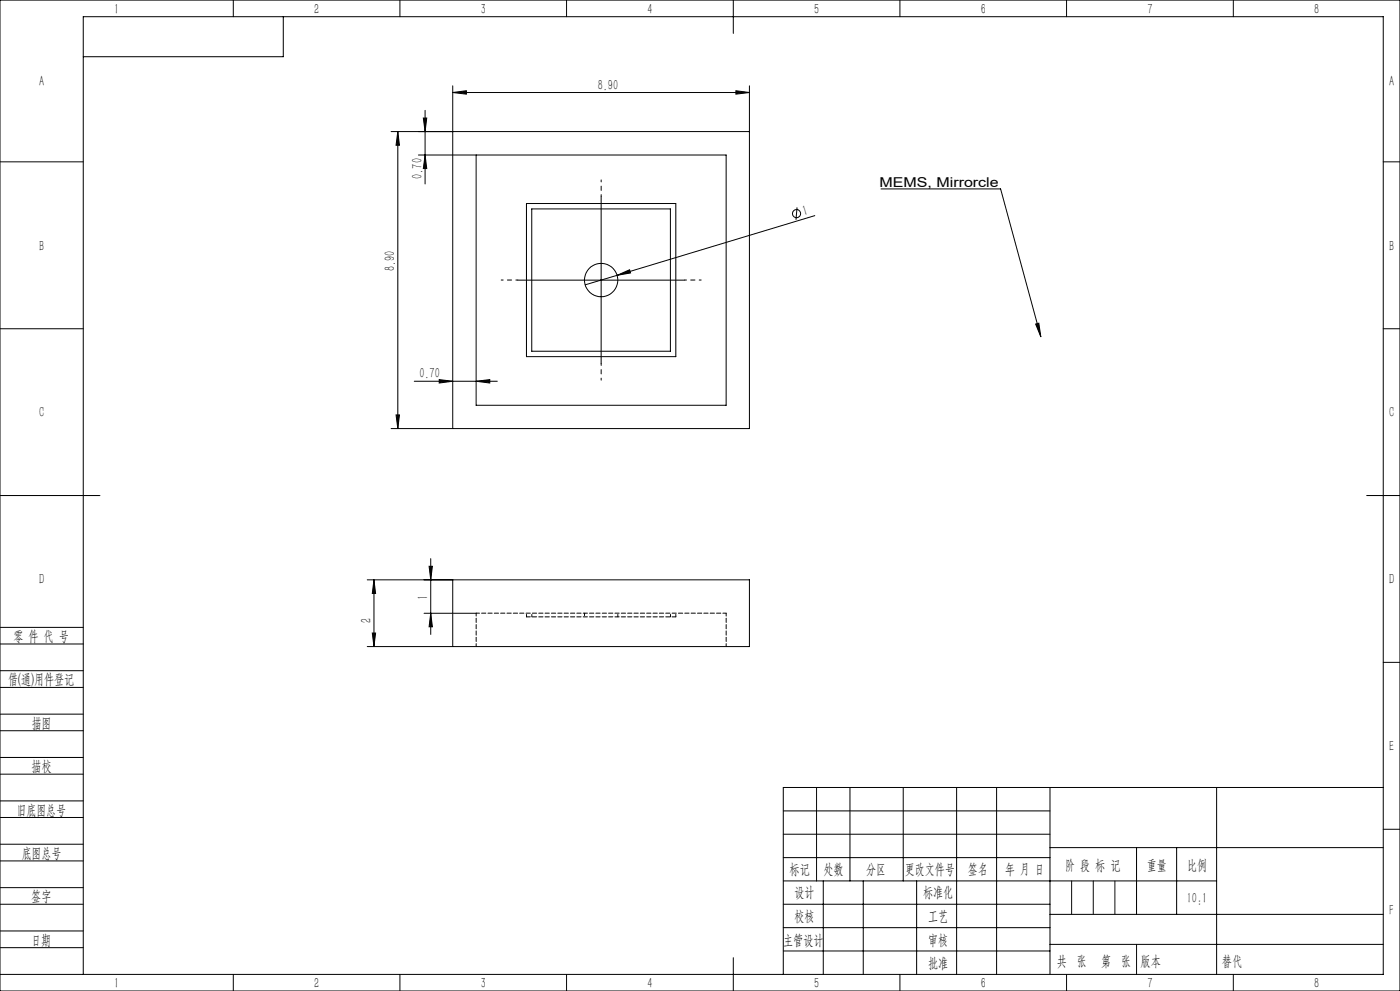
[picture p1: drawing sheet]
<svg xmlns="http://www.w3.org/2000/svg" width="420mm" height="297mm" viewBox="0 0 420 297" stroke-linecap="round" stroke-linejoin="round" font-family="sans-serif">
<g fill="none" stroke="#000" stroke-width=".3">
<path d="M0 0h420v297h-420zM70 0v5M85 5v12h-60M120 0v5M170 0v5M220 0v10M270 0v5M320 0v5M370 0v5M119.3 39.4l.5 4.1h-1zM119.3 39.4v89M127 35.4h1l-.5 4z"/>
<path d="M127.5 33.1v22M135.8 27.7l4.1-.5v1zM135.8 25.7v102.7M135.8 27.7h89M220.8 27.2l4 .5-4 .5zM224.8 25.7v102.7h-107.5M224.8 39.4h-107.5M0 48.5h25M125.5 46.5h92.3v75h-75v-75M127.5 46.5l.5 4h-1zM180.3 58.9v50M264.3 56.6h35.9l12 44.3"/>
<path d="M415 48.5h5M157.9 61h44.8v45.9h-44.8zM159.5 62.6h41.6v42.7h-41.6zM239.1 62.2l-.3 3.7M244.4 64.6l-59.3 17.9M0 98.5h25M155.3 84h50.1M185.1 82.5l3.8-1.6 .3 .9zM185.1 82.5l-9.6 2.9M310.7 97.1l.9-.2 .6 4zM415 98.5h5M124.3 114.3h24.9"/>
<path d="M131.8 113.8l4 .5-4 .5zM142.8 114.3l4.1-.5v1zM118.8 124.4h1l-.5 4zM0 148.5h30M410 148.5h10M110.2 173.8h114.6v20h-114.6M112.2 173.8l.5 4.1h-1zM112.2 173.8v20M128.7 169.7h1l-.5 4.1zM129.2 167.4v22.7M135.8 173.8v20M0 193h25"/>
<path d="M0 188h25M111.7 189.7h1l-.5 4.1zM127.2 183.8h15.6M129.2 183.8l.5 4.1h-1zM415 198.5h5M0 206h25M0 201h25M0 219h25M0 214h25M0 232h25M0 227h25M245 236v28"/>
<path d="M255 236v28M271 236v28M287 236v56M299 236v56M315 236v56M365 236v56M415 236h-180v56M0 245h25M0 240h25M0 258h25M0 253h25M235 243h80"/>
<path d="M235 250h80M235 257h80M315 254h100M341 254v20M353 254v20M415 248.5h5M0 271h25M0 266h25M0 279h25M235 271h80M235 264h130M235 278h80"/>
<path d="M247 264v28M259 264v28M275 264v28M315 274h100M0 284h25M0 292h415v-287h-390v287M70 292v5M120 292v5M170 292v5M220 287v10M235 285h80M270 292v5"/>
<path d="M315 283h100M320 292v5M370 292v5"/>
<circle cx="239" cy="64" r="1.21"/>
<circle cx="180.3" cy="83.9" r="5"/>
</g>
<path d="M180.4 58.9v-5M155.4 83.9h-5M205.4 83.9h5M180.4 108.9v5" fill="none" stroke="#000" stroke-width=".3" stroke-dasharray="30.5 1.3 1.3 1.3" stroke-dashoffset="29.9"/>
<path d="M321.5 264v10M328 264v10M334.5 264v10M341 283v9" fill="none" stroke="#0a0605" stroke-width=".3"/>
<g fill="#000">
<path d="M185.1 82.5l3.8-1.6 .3 .9zM310.7 97.1l.9-.2 .6 4z"/>
<path d="M119.3 39.4l.5 4.1h-1zM118.8 124.4h1l-.5 4zM112.2 173.8l.5 4.1h-1zM111.7 189.7h1l-.5 4.1zM128.7 169.7h1l-.5 4.1zM129.2 183.8l.5 4.1h-1z"/>
<path d="M220.8 27.2l4 .5-4 .5zM135.8 27.7l4.1-.5v1z"/>
<path d="M127.5 46.5l.5 4h-1zM127 35.4h1l-.5 4z"/>
<path d="M131.8 113.8l4 .5-4 .5zM142.8 114.3l4.1-.5v1z"/>
</g>
<path d="M142.9 183.8v10M217.9 183.8v10" fill="none" stroke="#000" stroke-width=".3" stroke-dasharray="1.3 .6" stroke-dashoffset=".4"/>
<path d="M217.9 183.8h-75" fill="none" stroke="#000" stroke-width=".3" stroke-dasharray="1.3 .6" stroke-dashoffset=".3"/>
<path d="M158 184.9v-1.1M159.6 184.9v-1.1M175.4 183.8v1.1M185.4 184.9v-1.1M201.2 184.9v-1.1M202.8 184.9v-1.1" fill="none" stroke="#000" stroke-width=".3" stroke-dasharray="1.3 .6" stroke-dashoffset=".5"/>
<path d="M202.8 184.9h-44.8" fill="none" stroke="#000" stroke-width=".3" stroke-dasharray="1.3 .6" stroke-dashoffset=".1"/>
<g font-size="4.4">
<text x="34.2" y="4.2">1</text>
<text x="94.2" y="4.2">2</text>
<text x="144.2" y="4.2">3</text>
<text x="194.2" y="4.2">4</text>
<text x="244.2" y="4.2">5</text>
<text x="294.2" y="4.2">6</text>
<text x="344.2" y="4.2">7</text>
<text x="394.2" y="4.2">8</text>
<text x="11.7" y="25.9">A</text>
<text x="179.3" y="26.8">8.90</text>
<text x="416.7" y="25.9">A</text>
<text x="126.7" y="53.6" transform="rotate(-90 126.7 53.6)">0.70</text>
<text x="241.3" y="64.7" transform="rotate(-17 241.3 64.7)">1</text>
<text x="11.7" y="75.1">B</text>
<text x="416.7" y="75.1">B</text>
<text x="118.5" y="81.2" transform="rotate(-90 118.5 81.2)">8.90</text>
<text x="125.8" y="113.4">0.70</text>
<text x="11.7" y="125.1">C</text>
<text x="416.7" y="125.1">C</text>
<text x="11.7" y="175.1">D</text>
<text x="128.4" y="179.8" transform="rotate(-90 128.4 179.8)">1</text>
<text x="416.7" y="175.1">D</text>
<text x="111.3" y="186.6" transform="rotate(-90 111.3 186.6)">2</text>
<text x="4" y="192">零 件 代 号</text>
<text x="2.5" y="205.1">借(通)用件登记</text>
<text x="9.5" y="218.1">描图</text>
<text x="416.7" y="225.1">E</text>
<text x="9.5" y="231.1">描校</text>
<text x="5" y="244.2">旧底图总号</text>
<text x="6.5" y="257.2">底图总号</text>
<text x="236.9" y="261.9">标记</text>
<text x="247.1" y="261.9">处数</text>
<text x="259.9" y="261.9">分区</text>
<text x="271.5" y="261.9">更改文件号</text>
<text x="290.4" y="261.9">签名</text>
<text x="301.5" y="261.9">年 月 日</text>
<text x="319.5" y="260.6">阶 段 标 记</text>
<text x="344" y="260.6">重量</text>
<text x="356.1" y="260.6">比例</text>
<text x="238.3" y="268.9">设计</text>
<text x="276.9" y="268.9">标准化</text>
<text x="9.4" y="270.1">签字</text>
<text x="356" y="270.7">10:1</text>
<text x="416.8" y="274.4">F</text>
<text x="238.3" y="276.1">校核</text>
<text x="278.4" y="276">工艺</text>
<text x="9.4" y="283.2">日期</text>
<text x="234.9" y="283.3">主管设计</text>
<text x="278.4" y="283.3">审核</text>
<text x="278.4" y="290.2">批准</text>
<text x="317.1" y="289.4">共 张</text>
<text x="330.3" y="289.4">第 张</text>
<text x="342.1" y="289.4">版本</text>
<text x="34.2" y="296.2">1</text>
<text x="94.2" y="296.2">2</text>
<text x="144.2" y="296.2">3</text>
<text x="194.2" y="296.2">4</text>
<text x="244.2" y="296.2">5</text>
<text x="294.2" y="296.2">6</text>
<text x="344.2" y="296.2">7</text>
<text x="394.2" y="296.2">8</text>
</g>
<text font-size="4.4" fill="#0a0605" x="366.6" y="289.4">替代</text>
<text font-size="4.1" x="263.8" y="56">MEMS, Mirrorcle</text>
</svg>
